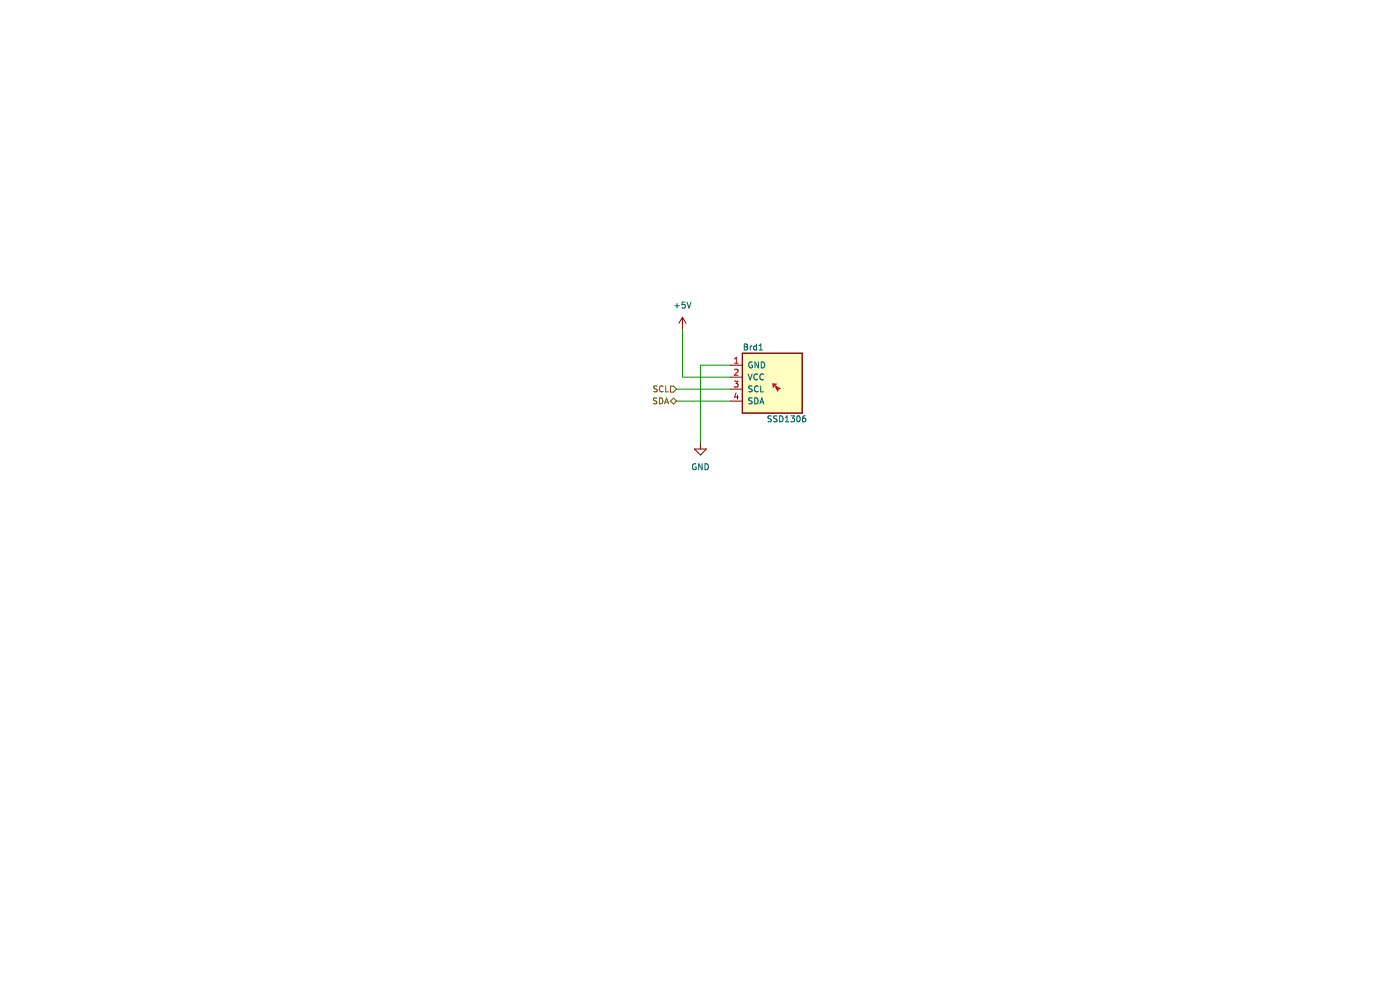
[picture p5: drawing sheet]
(kicad_sch (version 20230121) (generator eeschema)

 (paper "A4")

 (title_block
  (title "2023 Staj Projesi")
  (date "2023-07-24")
  (rev "1.0")
  (company "Hidro Elektronik")
  (comment 1 "Mehmet Emre SAYGI(2019513057@ogr.cu.edu.tr)")
  (comment 2 "Yilmaz Can DURAN(duranyilmazcan@gmail.com)")
  (comment 3 "Asli VEZIR(vezirasli@gmail.com)"))

 (lib_symbols
  (symbol "2023Staj:SSD1306" (pin_names (offset 1.016)) (in_bom yes) (on_board yes)
   (property "Reference" "Brd" (at 0 -3.81 0) (effects (font (size 1.27 1.27))))
   (property "Value" "SSD1306" (at 0 -1.27 0) (effects (font (size 1.27 1.27))))
   (property "Footprint" "2023Staj:SSD1306_0.96_Oled" (at 0 6.35 0) (effects (font (size 1.27 1.27)) hide))
   (property "Datasheet" "" (at 0 6.35 0) (effects (font (size 1.27 1.27)) hide))
   (symbol "SSD1306_0_1"
    (rectangle (start -6.35 6.35) (end 6.35 -6.35) (stroke (width 0) (type solid)) (fill (type background))))
   (symbol "SSD1306_1_1"
    (pin input line (at -3.81 8.89 270) (length 2.54) (name "GND" (effects (font (size 1.27 1.27)))) (number "1" (effects (font (size 1.27 1.27)))))
    (pin input line (at -1.27 8.89 270) (length 2.54) (name "VCC" (effects (font (size 1.27 1.27)))) (number "2" (effects (font (size 1.27 1.27)))))
    (pin input line (at 1.27 8.89 270) (length 2.54) (name "SCL" (effects (font (size 1.27 1.27)))) (number "3" (effects (font (size 1.27 1.27)))))
    (pin input line (at 3.81 8.89 270) (length 2.54) (name "SDA" (effects (font (size 1.27 1.27)))) (number "4" (effects (font (size 1.27 1.27)))))))
  (symbol "power:+5V" (power) (pin_names (offset 0)) (in_bom yes) (on_board yes)
   (property "Reference" "#PWR" (at 0 -3.81 0) (effects (font (size 1.27 1.27)) hide))
   (property "Value" "+5V" (at 0 3.556 0) (effects (font (size 1.27 1.27))))
   (property "Footprint" "" (at 0 0 0) (effects (font (size 1.27 1.27)) hide))
   (property "Datasheet" "" (at 0 0 0) (effects (font (size 1.27 1.27)) hide))
   (symbol "+5V_0_1"
    (polyline (pts (xy -0.762 1.27) (xy 0 2.54)) (stroke (width 0) (type default)) (fill (type none)))
    (polyline (pts (xy 0 0) (xy 0 2.54)) (stroke (width 0) (type default)) (fill (type none)))
    (polyline (pts (xy 0 2.54) (xy 0.762 1.27)) (stroke (width 0) (type default)) (fill (type none))))
   (symbol "+5V_1_1"
    (pin power_in line (at 0 0 90) (length 0) hide (name "+5V" (effects (font (size 1.27 1.27)))) (number "1" (effects (font (size 1.27 1.27)))))))
  (symbol "power:GND" (power) (pin_names (offset 0)) (in_bom yes) (on_board yes)
   (property "Reference" "#PWR" (at 0 -6.35 0) (effects (font (size 1.27 1.27)) hide))
   (property "Value" "GND" (at 0 -3.81 0) (effects (font (size 1.27 1.27))))
   (property "Footprint" "" (at 0 0 0) (effects (font (size 1.27 1.27)) hide))
   (property "Datasheet" "" (at 0 0 0) (effects (font (size 1.27 1.27)) hide))
   (symbol "GND_0_1"
    (polyline (pts (xy 0 0) (xy 0 -1.27) (xy 1.27 -1.27) (xy 0 -2.54) (xy -1.27 -1.27) (xy 0 -1.27)) (stroke (width 0) (type default)) (fill (type none))))
   (symbol "GND_1_1"
    (pin power_in line (at 0 0 270) (length 0) hide (name "GND" (effects (font (size 1.27 1.27)))) (number "1" (effects (font (size 1.27 1.27))))))))


 (wire (pts (xy 144.78 80.01) (xy 154.94 80.01)) (stroke (width 0) (type default)))
 (wire (pts (xy 143.51 82.55) (xy 154.94 82.55)) (stroke (width 0) (type default)))
 (wire (pts (xy 154.94 77.47) (xy 148.59 77.47)) (stroke (width 0) (type default)))
 (wire (pts (xy 144.78 69.85) (xy 144.78 80.01)) (stroke (width 0) (type default)))
 (wire (pts (xy 148.59 77.47) (xy 148.59 93.98)) (stroke (width 0) (type default)))
 (wire (pts (xy 143.51 85.09) (xy 154.94 85.09)) (stroke (width 0) (type default)))

 (hierarchical_label "SDA" (shape bidirectional) (at 143.51 85.09 180) (fields_autoplaced) (effects (font (size 1.27 1.27)) (justify right)))
 (hierarchical_label "SCL" (shape input) (at 143.51 82.55 180) (fields_autoplaced) (effects (font (size 1.27 1.27)) (justify right)))

 (symbol (lib_id "2023Staj:SSD1306") (at 163.83 81.28 90) (mirror x) (unit 1) (in_bom yes) (on_board yes) (dnp no)
  (property "Reference" "Brd1" (at 157.48 73.66 90) (effects (font (size 1.27 1.27)) (justify right)))
  (property "Value" "SSD1306" (at 162.56 88.9 90) (effects (font (size 1.27 1.27)) (justify right)))
  (property "Footprint" "2023Staj:SSD1306_0.96_Oled" (at 157.48 81.28 0) (effects (font (size 1.27 1.27)) hide))
  (property "Datasheet" "" (at 157.48 81.28 0) (effects (font (size 1.27 1.27)) hide)) (pin "1") (pin "2") (pin "3") (pin "4"))

 (symbol (lib_id "power:+5V") (at 144.78 69.85 0) (unit 1) (in_bom yes) (on_board yes) (dnp no) (fields_autoplaced)
  (property "Reference" "#PWR038" (at 144.78 73.66 0) (effects (font (size 1.27 1.27)) hide))
  (property "Value" "+5V" (at 144.78 64.77 0) (effects (font (size 1.27 1.27))))
  (property "Footprint" "" (at 144.78 69.85 0) (effects (font (size 1.27 1.27)) hide))
  (property "Datasheet" "" (at 144.78 69.85 0) (effects (font (size 1.27 1.27)) hide)) (pin "1"))

 (symbol (lib_id "power:GND") (at 148.59 93.98 0) (unit 1) (in_bom yes) (on_board yes) (dnp no) (fields_autoplaced)
  (property "Reference" "#PWR039" (at 148.59 100.33 0) (effects (font (size 1.27 1.27)) hide))
  (property "Value" "GND" (at 148.59 99.06 0) (effects (font (size 1.27 1.27))))
  (property "Footprint" "" (at 148.59 93.98 0) (effects (font (size 1.27 1.27)) hide))
  (property "Datasheet" "" (at 148.59 93.98 0) (effects (font (size 1.27 1.27)) hide)) (pin "1")))
